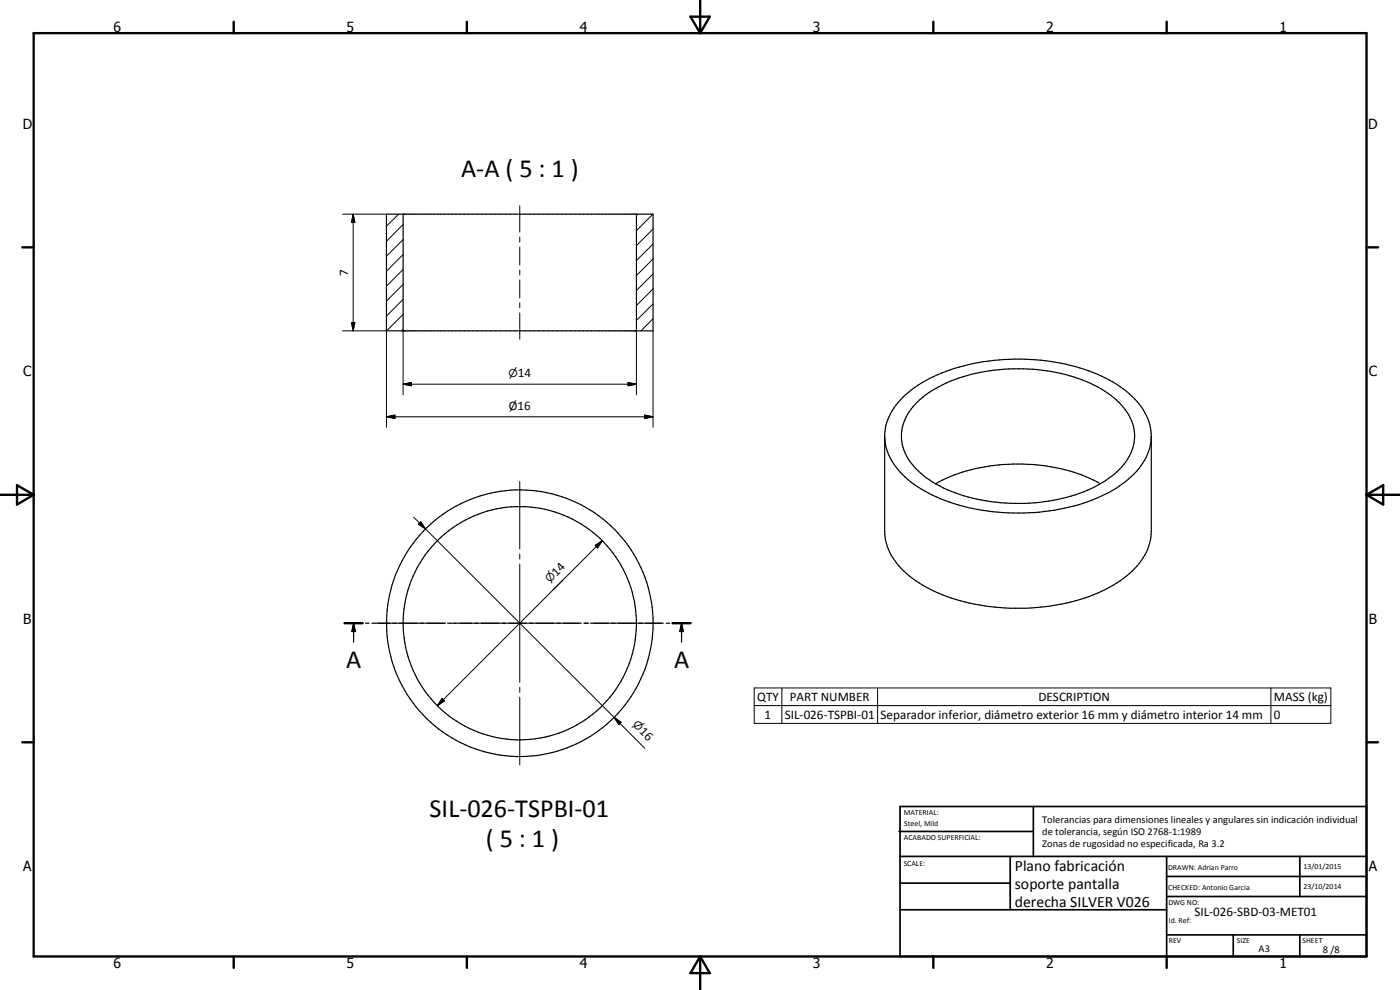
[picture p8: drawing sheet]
<svg xmlns="http://www.w3.org/2000/svg" width="420mm" height="297mm" viewBox="0 0 420 297" stroke-linecap="round" stroke-linejoin="round" font-family="sans-serif">
<g fill="none" stroke="#000" stroke-width=".35">
<path d="M116 64.3h80v35h-80zM121 64.3v35M191 64.3v35M275.4 120.5a40 40 0 0 1 23.1-9.5 53 53 0 0 1 32 5.7 19 19 0 0 1 9.8 12 14.7 14.7 0 0 1-6.7 14.2 44.4 44.4 0 0 1-23.2 8 51.4 51.4 0 0 1-30.4-6.2 19 19 0 0 1-9.2-11.2 14 14 0 0 1 4.6-13zM345.5 130.9v28.5a18.4 18.4 0 0 1-8.4 14.2 51.3 51.3 0 0 1-27.7 8.8 70.3 70.3 0 0 1-16.8-1.1 41.7 41.7 0 0 1-22.1-10.7 16.6 16.6 0 0 1-5-11.2v-29.1a18.4 18.4 0 0 1 8.1-13.4 52.4 52.4 0 0 1 29.4-9.1 55.9 55.9 0 0 1 33.2 8.2 19.5 19.5 0 0 1 9.2 13.2 16.3 16.3 0 0 1-6.7 14.5 45.9 45.9 0 0 1-22.2 9.4 62.7 62.7 0 0 1-37.8-5.1 23.8 23.8 0 0 1-12.6-13.2l-.6-3.6M280.7 145.2a54.1 54.1 0 0 1 36.2-4.9 43.8 43.8 0 0 1 13.4 4.9M103.4 187h5.4M106.1 187l.5 2.5h-1zM106.1 187v5.7M109.7 187h1.1M111.6 187h5.4M117.9 187h1"/>
<path d="M119.8 187h5.5M126.1 187h1.1M128 187h5.4M134.3 187h1M136.2 187h5.4M142.5 187h1M144.4 187h5.4M150.7 187h1.1M152.6 187h5.4M158.9 187h1.1M160.8 187h5.4M167.1 187h1.1"/>
<path d="M169 187h5.4M175.3 187h1M177.2 187h5.5M183.5 187h1.1M185.5 187h5.3M191.7 187h1.1M193.6 187h5.4M199.9 187h1.1M201.8 187h5.5M204.5 187l.6 2.5h-1.1zM204.5 187v5.7"/>
<circle cx="156" cy="187" r="35"/>
<circle cx="156" cy="187" r="40"/>
</g>
<g fill="none" stroke="#000" stroke-width=".71">
<path d="M10.1 9.9h400v277.1h-400zM70.1 6.5v3.4M140.1 6.5v3.4M207.2 5h5.8l-2.9 4.9zM210.1 0v9.9M280.1 6.5v3.4M350.1 6.5v3.4M6.7 74.2h3.4M410.1 74.2h3.5M.1 148.5h10M5.1 145.6l5 2.9-5 2.9zM410.1 148.5h10"/>
<path d="M410.1 148.5l5-2.9v5.8zM103.4 187h5.4M201.8 187h5.5M6.7 222.7h3.4M410.1 222.7h3.5M70.1 287v3.4M140.1 287v3.4M210.1 287v10M210.1 287l2.9 5h-5.8zM280.1 287v3.4M350.1 287v3.4"/>
</g>
<g fill="none" stroke="#000" stroke-width=".51">
<path d="M269.8 249.5h40.3M270.1 242h140v45h-140zM270.1 257h140M303.2 257v16M310.1 242v15M350.1 257v30M390.1 257v12M270.1 265h33.1M270.1 273h80M350.1 269h60M350.1 263h60M350.1 280.5h60"/>
<path d="M370.1 280.5v6.5M390.1 280.5v6.5"/>
</g>
<path d="M106 64.3l.5 2.5h-1zM105.5 96.8h1l-.5 2.5zM121 115.3l2.5-.5v.9zM188.5 114.8l2.5 .5-2.5 .4zM116 125.1l2.5-.6v1.1zM193.5 124.5l2.5 .6-2.5 .5zM125.6 157.3l.7-.7 1.4 2.1zM178.6 163.7l2.2-1.5-1.4 2.2zM106.1 187l.5 2.5h-1zM204.5 187l.6 2.5h-1.1zM132.7 209.6l.7 .7-2.1 1.5zM184.3 215.3l2.1 1.4-.7 .7z" fill="#000"/>
<g fill="none" stroke="#000" stroke-width=".3">
<path d="M102.8 64.3h13.2M106 64.3l.5 2.5h-1zM106 64.3v35M119.6 64.3l-3.6 3.6M121 76.4l-5 5M121 71.9l-5 5M121 67.4l-5 5M156 61.8v7.8M156 71.2v1.4M156 74.2v5.3M191.5 64.3l-.5 .4M195.9 64.3l-4.9 4.9"/>
<path d="M196 77.7l-5 5M196 73.2l-5 5M196 68.7l-5 5M102.8 99.3h13.2M105.5 96.8h1l-.5 2.5zM116 99.3v28.9M121 98.8l-.4 .5M121 94.3l-5 5M121 89.8l-5 5M121 85.3l-5 5M121 80.9l-5 5M121 99.3v19.1"/>
<path d="M156 81v1.5M156 84v5.4M156 90.9v1.5M156 93.9v7.9M191 99.3v19.1M196 95.6l-3.6 3.7M196 91.2l-5 4.9M196 86.7l-5 5M196 82.2l-5 5M196 99.3v28.9M121 115.3l2.5-.5v.9zM121 115.3h70"/>
<path d="M188.5 114.8l2.5 .5-2.5 .4zM116 125.1l2.5-.6v1.1zM116 125.1h80M193.5 124.5l2.5 .6-2.5 .5zM124.2 155.2l60.1 60.1M125.6 157.3l.7-.7 1.4 2.1zM156 144.5v20.2M156 166.2v1.6M156 169.2v35.5M178.6 163.7l2.2-1.5-1.4 2.2zM180.8 162.2l-49.5 49.6M113.5 187h20.3"/>
<path d="M135.2 187h1.5M138.2 187h35.6M175.2 187h1.5M178.3 187h20.2M132.7 209.6l.7 .7-2.1 1.5zM156 206.2v1.5M156 209.2v20.3M184.3 215.3l2.1 1.4-.7 .7zM184.3 215.3l9.2 9.2M226.3 206.4h173.1v10.6h-173.1zM226.3 211.7h173.1M234.6 206.4v10.6"/>
<path d="M263.4 206.4v10.6M381.4 206.4v10.6"/>
</g>
<g font-size="7.9">
<text x="138.4" y="53.2">A-A ( 5 : 1 )</text>
<text x="103.9" y="200.5">A</text>
<text x="202.3" y="200.5">A</text>
<text x="128.9" y="245.2">SIL-026-TSPBI-01</text>
<text x="145.8" y="254.2">( 5 : 1 )</text>
</g>
<g font-size="4.7">
<text x="304.6" y="261.2">Plano fabricación</text>
<text x="304.6" y="266.6">soporte pantalla</text>
<text x="304.6" y="272">derecha SILVER V026</text>
</g>
<g font-size="4.2">
<text x="34" y="9.6">6</text>
<text x="104" y="9.6">5</text>
<text x="174" y="9.6">4</text>
<text x="244" y="9.6">3</text>
<text x="314" y="9.6">2</text>
<text x="384" y="9.6">1</text>
<text x="6.8" y="38.7">D</text>
<text x="410.6" y="38.7">D</text>
<text x="7" y="112.9">C</text>
<text x="410.8" y="112.9">C</text>
<text x="7" y="187.1">B</text>
<text x="410.8" y="187.1">B</text>
<text x="7" y="261.4">A</text>
<text x="410.8" y="261.4">A</text>
<text x="34" y="290.4">6</text>
<text x="104" y="290.4">5</text>
<text x="174" y="290.4">4</text>
<text x="244" y="290.4">3</text>
<text x="314" y="290.4">2</text>
<text x="384" y="290.4">1</text>
</g>
<g font-size="3.9">
<text x="104.5" y="82.8" transform="rotate(-90 104.5 82.8)">7</text>
<text x="155.4" y="113.2">14</text>
<text x="152.7" y="123.1">Ø16</text>
<text x="167" y="173" transform="rotate(-45 167 173)">14</text>
<text x="227.2" y="210.4">QTY</text>
<text x="229.5" y="215.6">1</text>
<text x="235.5" y="215.6">SIL-026-TSPBI-01</text>
<text x="237.1" y="210.3">PART NUMBER</text>
<text x="264.3" y="215.7">Separador inferior, diámetro exterior 16 mm y diámetro interior 14 mm</text>
<text x="311.6" y="210.4">DESCRIPTION</text>
<text x="382.3" y="210.4">MASS (kg)</text>
<text x="382.3" y="215.6">0</text>
<text x="191.7" y="219.6" transform="rotate(45 191.7 219.6)">16</text>
<text x="358.5" y="275">SIL-026-SBD-03-MET01</text>
</g>
<g font-size="3.3">
<text x="152.6" y="113.2">n</text>
<text x="165" y="174.9" transform="rotate(-45 165 174.9)">n</text>
<text x="189.7" y="217.7" transform="rotate(45 189.7 217.7)">n</text>
</g>
<g font-size="3.1">
<text x="312.7" y="246.8">Tolerancias para dimensiones lineales y angulares sin indicación individual</text>
<text x="312.7" y="250.4">de tolerancia, según ISO 2768-1:1989</text>
<text x="312.7" y="254">Zonas de rugosidad no especificada, Ra 3.2</text>
<text x="377.7" y="285.6">A3</text>
<text x="397" y="285.9">8 /8</text>
</g>
<g font-size="2.4">
<text x="271.2" y="244.4">MATERIAL:</text>
<text x="271.3" y="252">ACABADO SUPERFICIAL:</text>
<text x="271.4" y="247.9">Steel, Mild</text>
<text x="271.2" y="259.7">SCALE:</text>
<text x="350.6" y="261">DRAWN: Adrian Parro</text>
<text x="391.2" y="260.6">13/01/2015</text>
<text x="350.6" y="267">CHECKED: Antonio Garcia</text>
<text x="391.2" y="266.7">23/10/2014</text>
<text x="350.6" y="271.4">DWG NO:</text>
<text x="350.8" y="276.9">Id. Ref:</text>
<text x="350.8" y="282.8">REV</text>
<text x="371.2" y="282.9">SIZE</text>
<text x="390.9" y="282.9">SHEET</text>
</g>
</svg>
